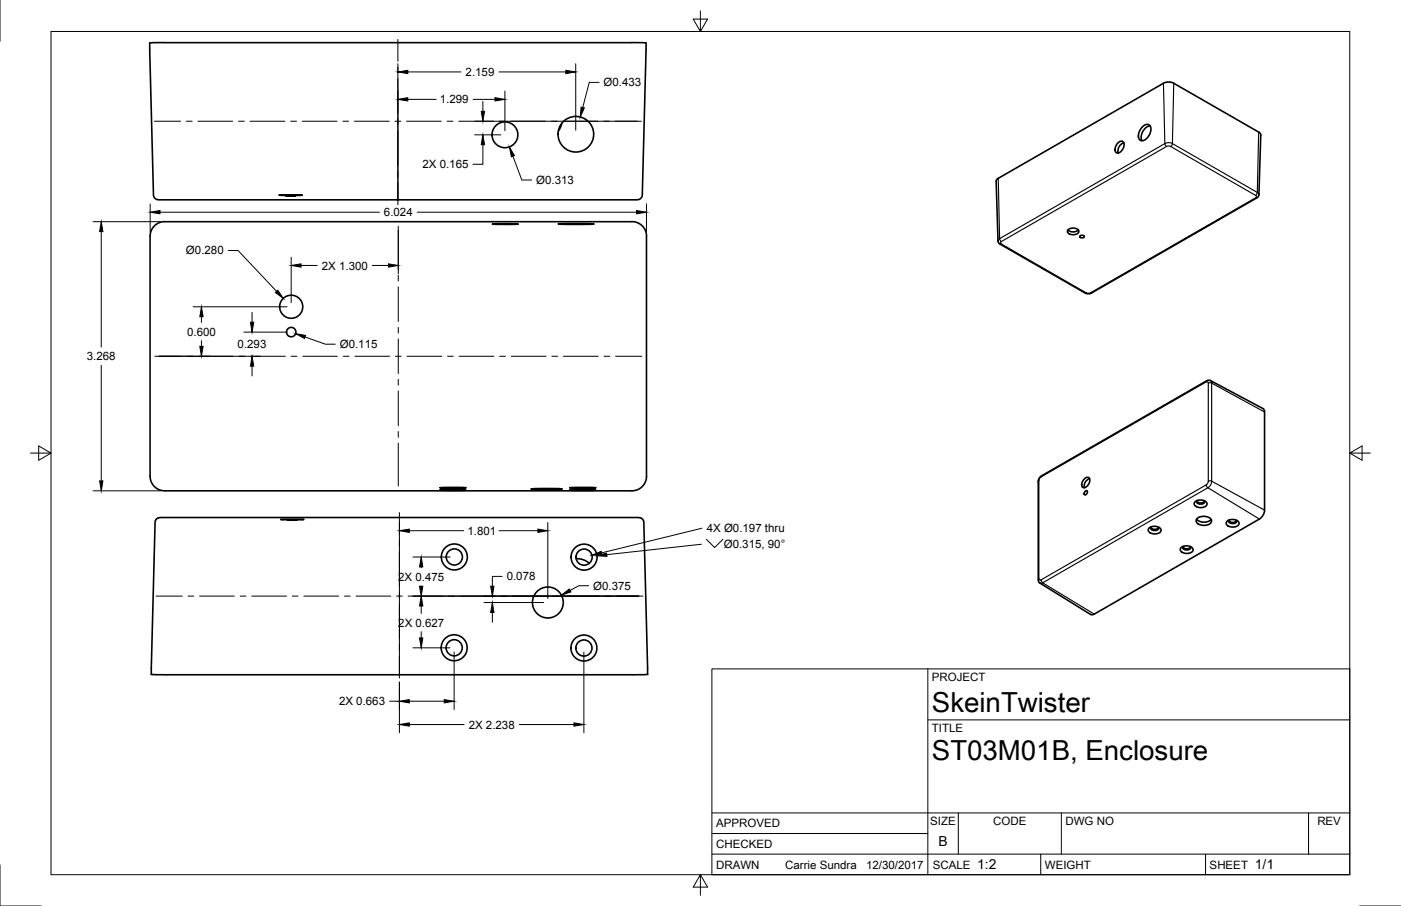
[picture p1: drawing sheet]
<svg xmlns="http://www.w3.org/2000/svg" width="432mm" height="279mm" viewBox="0 0 432 279" stroke-linecap="round" stroke-linejoin="round" font-family="sans-serif">
<!-- layer: Visible -->
<g fill="none" stroke="#000" stroke-width=".5">
<path d="M50.6 13.2h144M50.6 13.1l-4.5 .1 1.2 47.1 .5 1 1.2 .3 147.8-.1 .8-.4 .4-.8 1.1-47M194.6 13.1l4.5 .1M173.1 38.1l-.5 1.4-.5 .9M352.3 38.9a1.38 1.38 0 0 1 1.9-.4 1.38 1.38 0 0 1 .5 1.8 3.5 3.5 0 0 1-2.8 3.1 1.71 1.71 0 0 1-.9-2.5l.5-1.1zM354.5 38.8a3.6 3.6 0 0 0-2.5 4.6M307.4 55.2l51.2-29.5 1-.4h1.2l1 .4 26.1 15 .7 .7-.6 18.7-.5 .8-51.6 29.7-1.4-.2-26.7-15.5-.2-.6-.6-18.4zM344.7 44a1.03 1.03 0 0 1 1.3-.4 1.03 1.03 0 0 1 .4 1.4l-.6 1.4a1.09 1.09 0 0 1-1.2 .8 1.09 1.09 0 0 1-1-1l.2-1zM346.4 44a2.74 2.74 0 0 0-1.8 3.2M46.3 72.8a4.5 4.5 0 0 1 4.5-4.5l144 .1a4.5 4.5 0 0 1 4.5 4.4M46.3 72.9v74a4.5 4.5 0 0 0 4.4 4.5h144.1a4.5 4.5 0 0 0 4.5-4.5l-.1-74M86.1 60.2h7.1z"/>
<path d="M88.2 60.4h2.9zM151.8 69.1h7.9zM172.1 69.1h11zM329.1 70.9a2.47 2.47 0 0 0 3.3 0M329.2 70.9a2.3 2.3 0 0 1 3.3 .3 1.94 1.94 0 0 1-3 .9 .74 .74 0 0 1-.3-1.2zM332.8 72.8l.7-.3 .7 .3a.74 .74 0 0 1-.7 .6 .74 .74 0 0 1-.7-.6zM135.6 151.2h8zM135.7 150.4h8zM163.7 150.8h9.6zM175.6 151.2h8zM175.7 150.4h8zM320.5 147.2l51.7-29.9h.8l16.3 8.7 .4 .7 .1 30.6-.3 1.1-.5 .9-.8 .8-51.2 29.4h-.9l-16-10.1-.1-31.1z"/>
<path d="M334.2 147.6a.92 .92 0 0 1 1.6 .1 2.3 2.3 0 0 1-1.9 2.7 1.69 1.69 0 0 1 .3-2.8zM334.4 151.5l.5-.2a.73 .73 0 0 1 .1 .9 .73 .73 0 0 1-.8 .3v-.5zM335.8 147.6a2.46 2.46 0 0 0-1.6 2.8M368.2 154.8a2.59 2.59 0 0 1 3.8 .4 1.76 1.76 0 0 1-2.5 1.3 1.18 1.18 0 0 1-1.1-.4 1.18 1.18 0 0 1-.2-1.3zM368.8 154.5a1.62 1.62 0 0 0 2.5 .1M368.9 159.9a3.2 3.2 0 0 1 4.4 .4 1.49 1.49 0 0 1-1.7 1.7h-1.2a1.4 1.4 0 0 1-1.4-.6 1.4 1.4 0 0 1-.1-1.5zM369 154.3l-.2 .3a1.29 1.29 0 0 0 1.2 .9 1.29 1.29 0 0 0 1.3-.9l-.2-.2M86.5 160.2h7.2zM88.6 160.4h3zM177.6 172.3l1.9 .2 2.1 1.2M354.1 162.9a2.59 2.59 0 0 1 3.7 .4 1.76 1.76 0 0 1-2.4 1.3 1.18 1.18 0 0 1-1.2-.4 1.18 1.18 0 0 1-.1-1.3zM354.7 162.7a1.62 1.62 0 0 0 2.4 0"/>
<path d="M354.8 162.5l-.1 .2a1.29 1.29 0 0 0 1.2 .9 1.29 1.29 0 0 0 1.2-.8l-.2-.3M364 169a2.59 2.59 0 0 1 3.7 .4 1.76 1.76 0 0 1-2.5 1.2 1.18 1.18 0 0 1-1.1-.4 1.18 1.18 0 0 1-.1-1.2zM364.6 168.7a1.62 1.62 0 0 0 2.4 0M364.7 168.5l-.2 .2a1.29 1.29 0 0 0 1.2 .9 1.29 1.29 0 0 0 1.3-.8l-.2-.3M368.8 160.1a3.2 3.2 0 0 0 4.5 .1M378.1 160.8a2.59 2.59 0 0 1 3.8 .4 1.76 1.76 0 0 1-2.5 1.3 1.18 1.18 0 0 1-1.2-.4 1.18 1.18 0 0 1-.1-1.3zM378.7 160.5a1.62 1.62 0 0 0 2.4 .1M378.9 160.3l-.2 .3a1.29 1.29 0 0 0 1.2 .9 1.29 1.29 0 0 0 1.2-.9l-.1-.2M199.6 208l-1.2-47.1-.3-.7-.7-.5-147.8-.1-1.2 .3-.6 1-1.2 47.1 4.5 .1M199.6 208l-148.5 .1"/>
<circle cx="155.6" cy="41.6" r="4"/>
<circle cx="177.5" cy="41.4" r="5.5"/>
<circle cx="89.8" cy="94.6" r="3.6"/>
<circle cx="89.8" cy="102.4" r="1.45"/>
<circle cx="140" cy="171.8" r="2.49"/>
<circle cx="140" cy="171.8" r="4"/>
<circle cx="180" cy="171.8" r="2.49"/>
<circle cx="180" cy="171.8" r="4"/>
<circle cx="140" cy="199.8" r="2.49"/>
<circle cx="140" cy="199.8" r="4"/>
<circle cx="168.9" cy="185.8" r="4.8"/>
<circle cx="180" cy="199.8" r="2.49"/>
<circle cx="180" cy="199.8" r="4"/>
</g>
<!-- layer: Visible Narrow -->
<g fill="none" stroke="#000" stroke-width=".35">
<path d="M358.6 25.7l.4 18.6M361.8 25.7l-.5 18.6M307.7 55l.4 18.6M359 44.3l-50.9 29.3M359 44.3l.5 .9M359 44.3l1.4-.3 1 .3M359.5 45.2l-50.9 29.3M359.5 45.2l.7-.2 .6 .2M360.8 45.2l26.2 15.1M361.3 44.3l26.2 15M361.4 44.3l-.6 .9M387.5 59.3l.5 .7"/>
<path d="M387.5 59.3l-.5 .9 .3 .4-.3 .4h.4M387.9 40.7l-.4 18.6M308.1 73.6l.5 .9M308.1 73.6l-.5 .7M308.6 75.2l-.4 .1M308.6 74.5l-.2 .4 .2 .3 26.2 15.1M387 61l-50.9 29.3M334.8 90.3h-.4M334.8 90.3l.6 .2 .7-.2M336.1 90.3h.4M371.8 117.8l-51 29.3M371.9 117.4l-.1 .4 .4-.1 .2 .4"/>
<path d="M372.4 118.2v30.2M373.1 117.4l.4 .7M373.4 118.2v30.2M373.4 118.2l16.3 8.9M373.5 118.1h-1.1M320.2 148.2v30.3M320.8 147.1l-.8 1.4M321 146.7l-.1 .4M371.8 149.5l-51 29.3M372.3 150.4l-50.9 29.3M372.3 150.4l15.9 9.7M372.4 148.4l-.4 .9a.64 .64 0 0 0 .3 1.1"/>
<path d="M373.4 148.4l16.3 8.9M373.5 148.4h-1.1M373.5 148.4l-.5 1.4-.7 .6M320.2 178.5l.2 .4 .5-.1M320.2 178.5l-.2 .3M320.9 178.8l.5 .9M321.4 179.7l15.9 9.7M321.4 179.7l-.9 .1"/>
</g>
<!-- layer: Border -->
<path d="M0 .1v12.6M15.7 9.7h400.3v260.1h-400.3zM215.9 3.4v6.3l-2.2-3.8h4.4l-2.2 3.8M9.4 139.7h6.3l-3.8-2.2v4.4l3.8-2.2M416 139.7l3.8 2.2v-4.4l-3.8 2.2h6.4M0 266.7v12.7h12.7M215.9 269.8l2.2 3.8h-4.4l2.2-3.8v6.3M419.1 279.4h12.6" fill="none" stroke="#000" stroke-width=".31"/>
<!-- layer: Titleblock -->
<path d="M219.4 206.3h196.6v63.5h-196.6zM286 206.3v63.5M286 222h130M219.4 257.1h66.6M219.4 250.7h196.6M295.4 250.7v12.7M327.1 250.7v12.7M403.3 250.7v12.7M219.4 263.4h196.6M320.8 263.4v6.4M371.6 263.4v6.4" fill="none" stroke="#000" stroke-width=".31"/>
<!-- layer: Center Lines -->
<g fill="none" stroke="#000" stroke-width=".31">
<path d="M122.6 12.2v6.7M47.6 37.4h8.1M57.4 37.4h1.8M61 37.4h10.7M73.5 37.4h1.8M77.1 37.4h10.7M89.6 37.4h1.8M93.2 37.4h10.7M105.7 37.4h1.8M109.2 37.4h10.8M121.7 37.4h1.8M122.6 20.7v1.8"/>
<path d="M122.6 24.3v10.7M122.6 36.8v1.8M125.3 37.4h10.7M137.8 37.4h1.8M141.4 37.4h10.7M153.9 37.4h1.8M157.5 37.4h10.7M170 37.4h1.7M173.5 37.4h10.7M186 37.4h1.8M189.6 37.4h8.1M122.6 40.3v10.8"/>
<path d="M122.6 52.8v1.8M122.6 56.4v6.8M122.8 69.8v13.3M122.8 84.9v1.7M122.8 88.4v10.8M47.7 109.9h8.1M57.6 109.9h1.8M61.2 109.9h10.7M73.7 109.9h1.8M77.2 109.9h10.8M89.7 109.9h1.8M93.3 109.9h10.7"/>
<path d="M105.8 109.9h1.8M109.4 109.9h10.7M121.9 109.9h1.7M122.8 100.9v1.8M122.8 104.5v10.7M122.8 117v1.8M125.4 109.9h10.7M137.9 109.9h1.8M141.5 109.9h10.7M154 109.9h1.8M157.6 109.9h10.7M170.1 109.9h1.8"/>
<path d="M173.7 109.9h10.7M186.2 109.9h1.7M189.7 109.9h8.1M122.8 120.6v10.7M122.8 133.1v1.8M122.8 136.7v13.2M123.1 158.1v6.7M123.1 166.6v1.8M123.1 170.2v10.7M48.1 183.8h8.1M57.9 183.8h1.8M61.5 183.8h10.7"/>
<path d="M74 183.8h1.8M77.6 183.8h10.7M90.1 183.8h1.8M93.7 183.8h10.7M106.2 183.8h1.7M109.7 183.8h10.7M122.2 183.8h1.8M123.1 182.7v1.8M123.1 186.2v10.8M123.1 198.7v1.8M125.8 183.8h10.7M138.3 183.8h1.8"/>
<path d="M141.9 183.8h10.7M154.4 183.8h1.7M157.9 183.8h10.7M170.4 183.8h1.8M174 183.8h10.7M186.5 183.8h1.8M190.1 183.8h8.1M123.1 202.3v6.8"/>
</g>
<!-- layer: Dimensions -->
<g fill="none" stroke="#000" stroke-width=".31">
<path d="M122.6 19.7v42.2M177.4 19.7v20.4M125.7 30.6h8.7M125.7 22.2h16.4M145.8 30.6h6.8M146.3 37.4h50.1M148.8 31.3v3M153.8 22.2h20.6M155.6 28.1v12.2M184.7 25.4h-3.1l-2 7.7M146.3 41.6h8.1M148.8 44.6v6.1h-3"/>
<path d="M158.1 48.2l2.7 7.3h3.1M28.7 68.4h20.8M31.2 71.4v35.6M46.3 62.9v8.7M49.3 65.4h67.6M70.3 77.2h3.1l11.8 12.6M89.7 79.3v14M122.8 71.1v13.3M128.6 65.4h67.6M199.2 62.9v8.7M59.6 94.6h28.9M62.1 97.7v1.7"/>
<path d="M77.7 96.3v3.1M92.8 81.9h5M114.7 81.9h5M31.2 112.7v35.6M49 109.9h31.2M62.1 105.1v1.7M75.2 102.4h13.3M77.7 112.9v3M94 103.9l6.3 2.2h3M28.7 151.4h20.8M123.1 161.1v46.7M126.2 163.7h16.7"/>
<path d="M127.3 171.8h11.5M129.8 174.8v.3M153.8 163.7h12M154.8 177.8h-3.1v3M168.8 161.1v23.5M216.2 167.8l-29.2 3.3M216.3 162.9l-30.9 7.6M217.7 166.3l2.6 2.5 2.5-2.5M127.3 183.8h69.6M127.3 199.8h11.4M129.8 180.8h.1M129.8 186.9v2.3"/>
<path d="M129.8 194.8v1.9M149.2 185.8h18.4M151.7 188.9v3M181.4 180.6h-3l-2.7 1.5M120.1 216.2h3M123.1 210.3v15.7M126.2 216.2h10.7M140 201v17.8M180 201.1v24.9M126.2 223.4h16.8M160 223.4h16.9"/>
</g>
<g fill="#000" stroke="#000" stroke-width=".31">
<path d="M122.6 30.6l3.1-.5v1zM122.6 22.2l3.1-.5v1zM148.3 34.3h1l-.5 3.1zM152.6 30.1l3 .5-3 .5zM174.4 21.7l3 .5-3 .5zM179.1 33l1 .3-1.3 2.8zM148.8 41.6l.5 3h-1zM157 45.3l1.5 2.7-.9 .3zM31.2 68.4l.5 3h-1zM46.3 65.4l3-.5v1zM196.2 64.9l3 .5-3 .5zM62.1 94.6l.5 3.1h-1z"/>
<path d="M77.2 99.4h1l-.5 3zM84.9 90.2l.7-.7 1.7 2.5zM89.7 81.9l3.1-.5v1zM119.7 81.4l3.1 .5-3.1 .5zM61.6 106.8h1l-.5 3.1zM77.7 109.9l.5 3h-1zM91.1 102.9l3.1 .5-.4 1zM30.7 148.3h1l-.5 3.1zM123.1 163.7l3.1-.5v1zM129.8 171.8l.5 3h-1zM165.8 163.2l3 .5-3 .5zM182.4 171.3l2.9-1.3 .2 1z"/>
<path d="M184 171.4l2.9-.8 .2 1zM129.3 180.8h1l-.5 3zM129.3 196.7h1l-.5 3.1zM129.8 183.8l.5 3.1h-1zM151.7 185.8l.5 3.1h-1zM151.2 180.8h1l-.5 3zM173 183.5l2.5-1.9 .5 .9zM123.1 216.2l3.1-.4v1zM136.9 215.8l3.1 .4-3.1 .6zM123.1 223.4l3.1-.5v1zM176.9 222.9l3.1 .5-3.1 .5z"/>
</g>
<g font-size="8.5">
<text x="287.2" y="219.5">SkeinTwister</text>
<text x="287.2" y="234.5">ST03M01B, Enclosure</text>
</g>
<g font-size="4.3">
<text x="289.2" y="261">B</text>
<text x="301.2" y="268.1">1:2</text>
<text x="386.8" y="268.1">1/1</text>
</g>
<g font-size="3.5">
<text x="143.5" y="23.4">2.159</text>
<text x="186" y="26.6">Ø0.433</text>
<text x="135.6" y="31.9">1.299</text>
<text x="130.2" y="51.9">2X 0.165</text>
<text x="165.3" y="56.7">Ø0.313</text>
<text x="118.3" y="66.7">6.024</text>
<text x="57.3" y="78.5">Ø0.280</text>
<text x="99.2" y="83.1">2X 1.300</text>
<text x="57.7" y="103.5">0.600</text>
<text x="73.2" y="107.4">0.293</text>
<text x="104.7" y="107.4">Ø0.115</text>
<text x="26.8" y="111.1">3.268</text>
<text x="144.1" y="164.9">1.801</text>
<text x="217.8" y="164.1">4X Ø0.197 thru</text>
<text x="223.1" y="168.8">Ø0.315, 90°</text>
<text x="122.7" y="179.2">2X 0.475</text>
<text x="156.2" y="179">0.078</text>
<text x="182.8" y="181.8">Ø0.375</text>
<text x="122.8" y="193.3">2X 0.627</text>
<text x="287.2" y="210.1">PROJECT</text>
<text x="104.5" y="217.5">2X 0.663</text>
<text x="144.5" y="224.7">2X 2.238</text>
<text x="287.2" y="225.8">TITLE</text>
<text x="220.7" y="255.2">APPROVED</text>
<text x="286.7" y="254.5">SIZE</text>
<text x="306.1" y="254.5">CODE</text>
<text x="328.4" y="254.5">DWG NO</text>
<text x="406" y="254.5">REV</text>
<text x="220.7" y="261.5">CHECKED</text>
<text x="220.7" y="267.9">DRAWN</text>
<text x="242" y="267.9">Carrie Sundra</text>
<text x="266.9" y="267.9">12/30/2017</text>
<text x="287.5" y="267.9">SCALE</text>
<text x="322" y="267.9">WEIGHT</text>
<text x="372.8" y="267.9">SHEET</text>
</g>
</svg>
